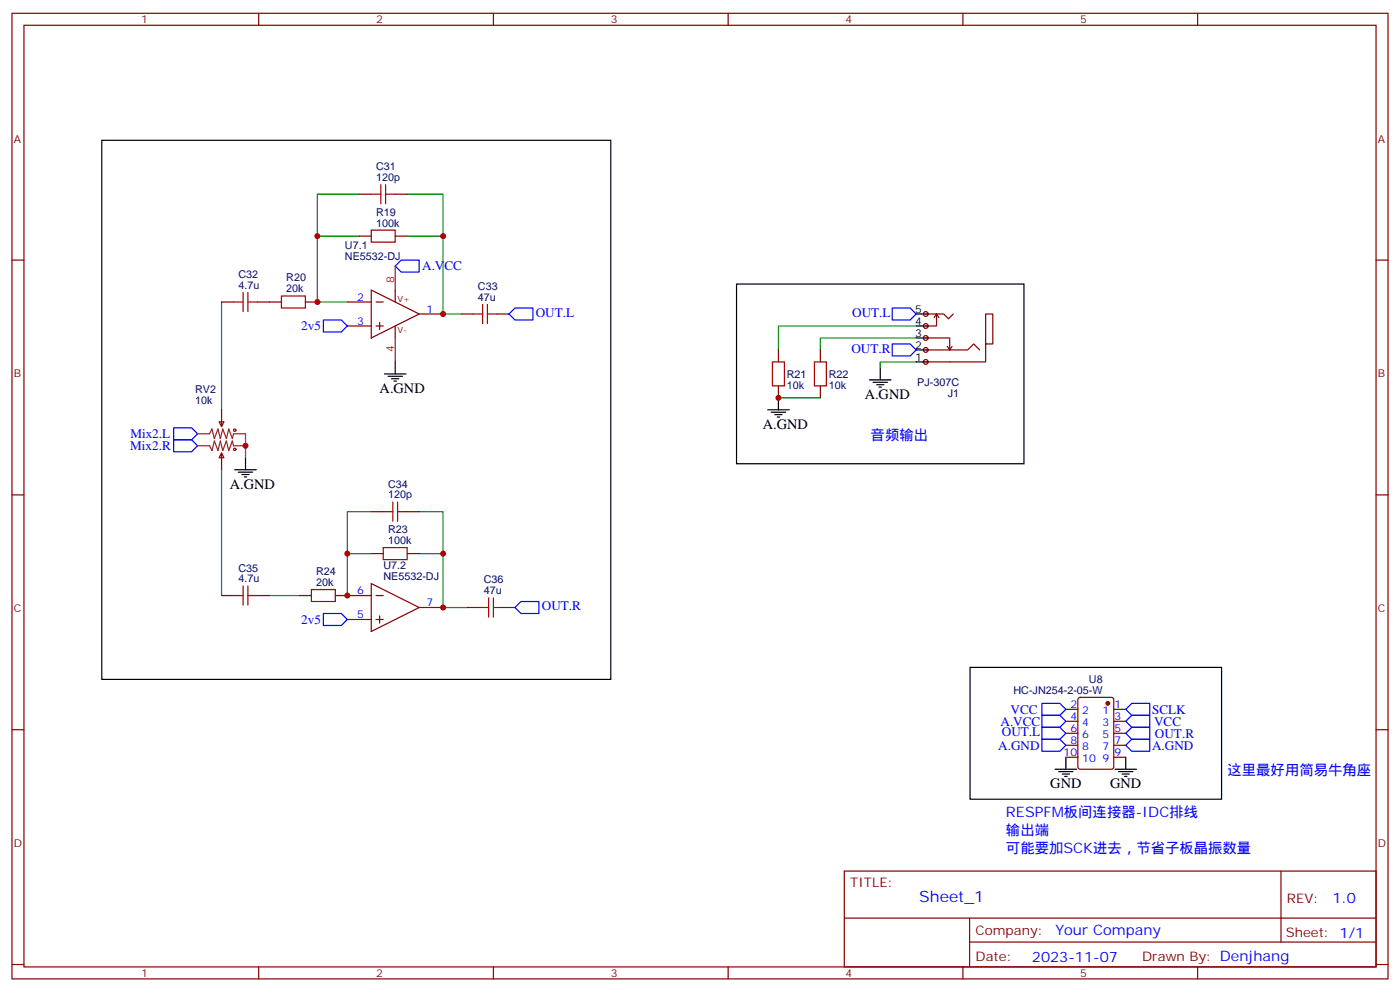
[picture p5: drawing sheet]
<svg xmlns="http://www.w3.org/2000/svg" width="412mm" height="292mm" viewBox="0 0 412 292" stroke-linecap="round" stroke-linejoin="round" font-family="sans-serif">
<g fill="none" stroke="#870000" stroke-width=".35">
<path d="M3.5 3.9h405.4v284.4h-405.4zM7.1 7.4h398.2v277.3h-398.2zM76.2 3.9v3.5M145.3 3.9v3.5M214.5 3.9v3.5M283.6 3.9v3.5M352.8 3.9v3.5M3.5 76.6h3.6M405.3 76.6h3.6M229.3 103v3.6M229.3 113.6v3.6M241.7 103v3.6"/>
<path d="M241.7 113.6v3.6M3.5 145.7h3.6M405.3 145.7h3.6M3.5 214.9h3.6M405.3 214.9h3.6M248.7 256.5h156.6v28.2h-156.6zM377.3 256.5v20.9M248.7 270.4h156.5M285.6 277.4h119.6M285.6 270.4v14.1M3.5 284h3.6M76.2 284.7v3.6"/>
<path d="M145.3 284.7v3.6M214.5 284.7v3.6M283.6 284.7v3.6M352.8 284.7v3.6M405.3 284h3.6"/>
</g>
<path d="M217 83.6h84.6v53h-84.6zM229.3 117.2v3.5M226.1 120.7h6.4M227.2 121.4h4.2M228.2 122.1h2.2M229 122.8h.7" fill="none" stroke="#000" stroke-width=".35"/>
<path d="M269.9 99.5h-28.2v3.5M269.9 96h-40.6v7" fill="none" stroke="#008700" stroke-width=".35"/>
<path d="M227.5 106.6h3.6v7h-3.6zM239.9 106.6h3.5v7h-3.5z" fill="none" stroke="#a10000" stroke-width=".35"/>
<g fill="#f0f0f0" stroke="#870000" stroke-width=".35">
<circle cx="272.7" cy="92.5" r=".71"/>
<circle cx="272.7" cy="96" r=".71"/>
<circle cx="272.7" cy="99.5" r=".71"/>
<circle cx="272.7" cy="103" r=".71"/>
<circle cx="272.7" cy="106.6" r=".71"/>
</g>
<g fill="none" stroke="#000" stroke-width=".35">
<path d="M30 41.3h149.9v158.8h-149.9zM269.9 99.5h3.5M269.9 96h3.5M269.9 92.5h3.5M113.2 110.1h6.4M114.3 110.8h4.2M115.4 111.5h2.1M116.1 112.2h.7M116.4 106.6v3.5M256.1 111.9h6.4M257.2 112.6h4.2M258.2 113.3h2.1"/>
<path d="M258.9 114h.7M259.3 108.3v3.6M269.9 106.6h3.5M269.9 103h3.5M69.1 138.3h6.4M70.2 139h4.2M71.3 139.7h2.1M72.3 134.8v3.5M72 140.4h.7M285.8 196.5h74v38.8h-74zM310.8 226.5h6.3M311.9 227.2h4.2"/>
<path d="M312.9 227.9h2.1M313.6 228.6h.7M314 223v3.5M328.4 226.5h6.4M329.5 227.2h4.2M330.6 227.9h2.1M331.3 228.6h.7M331.6 223v3.5"/>
</g>
<g fill="none" stroke="#870000" stroke-width=".35">
<path d="M105.8 57.2h3.6M116.4 57.2h3.5M105.8 69.5h3.6M116.4 69.5h3.5M65.3 88.9h3.5M75.8 88.9h7.1M90 88.9h3.5M102.3 88.9h7.1M102.3 96h7.1M109.4 85.4l14.1 7.1-14.1 7zM110.8 88.9h2.1M110.8 96h2.1"/>
<path d="M111.8 94.9v2.1M116.4 85.4v3.5M116.4 96v3.5M123.5 92.5h7M135.8 92.5h3.5M146.4 92.5h3.5M272.7 99.5h7.1v3.5M272.7 92.5h5.3l1.4 1.4 1.4-1.4M275.9 92.5v3.5h-3.2M275.9 92.5l.7 1M275.9 92.5l-.7 1M272.7 103h12.3l1.8-1.7 1.8 1.7"/>
<path d="M279 102l.8 1M280.5 102l-.7 1M290.3 101.3v-8.8h2.2v8.8h-2.2v5.3h-17.6M64.6 124.2h1.4l-.7 1.4zM65.3 133.4l.7 1.4h-1.4zM65.3 120.7v4.9M65.3 133.4v4.9M109.4 150.7h3.5M119.9 150.7h3.6M65.3 175.4h3.5M75.8 175.4h3.6M88.2 175.4h3.5"/>
<path d="M98.8 175.4h10.6M109.4 171.8l14.1 7.1-14.1 7zM109.4 163h3.5M110.8 175.4h2.1M119.9 163h3.6M123.5 178.9h7M137.6 178.9h3.5M148.2 178.9h3.5M102.3 182.4h7.1M110.8 182.4h2.1M111.8 181.4v2.1M314 208.9h3.5"/>
<path d="M314 212.4h3.5M314 219.5h3.5M314 215.9h3.5M317.7 205.6l.5-.2h9.2l.6 .4 .1 20-.5 .7h-9.4l-.6-.4-.1-20zM328.1 208.9h3.5M328.1 212.4h3.5M328.1 219.5h3.5M328.1 215.9h3.5M314 223h3.5M328.1 223h3.5"/>
</g>
<g fill="none" stroke="#00f" stroke-width=".35">
<path d="M116.4 78.4l1.8-1.8h5.3v3.5h-5.3zM95.2 94.2h5.3l1.8 1.8-1.8 1.8h-5.3zM149.9 92.5l1.8-1.8h5.3v3.5h-5.3zM262.8 90.7h5.3l1.8 1.8-1.8 1.7h-5.3zM262.8 101.3h5.3l1.8 1.7-1.8 1.8h-5.3zM51.2 129.5h5.2l1.8 1.8-1.8 1.7h-5.2zM51.2 126h5.2l1.8 1.7-1.8 1.8h-5.2zM151.7 178.9l1.8-1.8h5.2v3.6h-5.2zM95.2 180.7h5.3l1.8 1.7-1.8 1.8h-5.3zM306.9 214.2h5.3l1.8 1.7-1.8 1.8h-5.3zM306.9 210.6h5.3l1.8 1.8-1.8 1.8h-5.3zM306.9 207.1h5.3l1.8 1.8-1.8 1.7h-5.3z"/>
<path d="M306.9 217.7h5.3l1.8 1.8-1.8 1.7h-5.3zM331.6 215.9l1.8-1.7h5.3v3.5h-5.3zM333.4 210.6h5.3v3.6h-5.3l-1.8-1.8zM333.4 207.1h5.3v3.5h-5.3l-1.8-1.7zM333.4 217.7h5.3v3.5h-5.3l-1.8-1.7z"/>
</g>
<g fill="none" stroke="#008700" stroke-width=".35">
<path d="M105.8 57.2h-12.3v12.3M119.9 57.2h10.6v12.3M105.8 69.5h-12.3v19.4h8.8M119.9 69.5h10.6v23h5.3M65.3 88.9v31.8M229.3 117.2h12.4M269.9 106.6h-10.6v1.7M65.3 138.3v37.1M72.3 127.7v7.1M109.4 150.7h-7.1v24.7M123.5 150.7h7v12.3M79.4 175.4h8.8"/>
<path d="M102.3 163h7.1M123.5 163h7v15.9h7.1"/>
</g>
<g fill="none" stroke="#a10000" stroke-width=".35">
<path d="M109.4 57.2h2.8M112.2 54.4v5.6M113.6 57.2h2.8M113.6 54.4v5.6M109.4 67.8h7v3.5h-7zM68.8 88.9h2.8M71.6 86.1v5.7M73 88.9h2.8M73 86.1v5.7M82.9 87.2h7.1v3.5h-7.1zM139.3 92.5h2.9M142.2 89.6v5.7"/>
<path d="M143.6 92.5h2.8M143.6 89.6v5.7M112.9 150.7h2.8M115.7 147.8v5.7M117.1 150.7h2.8M117.1 147.8v5.7M68.8 175.4h2.8M71.6 172.5v5.7M73 172.5v5.7M73 175.4h2.8M91.7 173.6h7.1v3.5h-7.1zM112.9 161.3h7v3.5h-7z"/>
<path d="M141.1 178.9h2.8M143.9 176.1v5.6M145.3 178.9h2.9M145.3 176.1v5.6"/>
<circle cx="69.1" cy="132.3" r=".35"/>
<circle cx="69.1" cy="126.7" r=".35"/>
</g>
<path d="M116.4 78.4v7M116.4 99.5v7.1" fill="none" stroke="#f00" stroke-width=".35"/>
<path d="M58.2 127.7h3.5l.7-1.4 .7 2.9 1.1-2.9 .7 2.9 .7-2.9 1.1 2.9 .7-2.9 1 2.9 .4-1.5h3.5M58.2 131.3h3.5l.7 1.4 .7-2.8 1.1 2.8 .7-2.8 .7 2.8 1.1-2.8 .7 2.8 1-2.8 .4 1.4h3.5" fill="none" stroke="#8c2424" stroke-width=".35"/>
<circle cx="326.3" cy="207.1" r=".53" fill="#870000" stroke="#870000" stroke-width=".35"/>
<g fill="#c00">
<circle cx="229.3" cy="117.2" r=".88"/>
<circle cx="93.5" cy="88.9" r=".88"/>
<circle cx="102.3" cy="163" r=".88"/>
<circle cx="130.5" cy="163" r=".88"/>
<circle cx="130.5" cy="178.9" r=".88"/>
<circle cx="102.3" cy="175.4" r=".88"/>
<circle cx="130.5" cy="69.5" r=".88"/>
<circle cx="93.5" cy="69.5" r=".88"/>
<circle cx="130.5" cy="92.5" r=".88"/>
<circle cx="72.3" cy="131.3" r=".88"/>
</g>
<text font-size="4.6" fill="#00f" x="270.8" y="265.5">Sheet_1</text>
<g font-size="4.2">
<text x="111.8" y="115.7">A.GND</text>
<text x="254.7" y="117.5">A.GND</text>
<text x="224.7" y="126.3">A.GND</text>
<text x="67.7" y="144">A.GND</text>
<text x="309.4" y="232.2">GND</text>
<text x="327" y="232.2">GND</text>
</g>
<g font-size="4.2" fill="#00f">
<text x="256.5" y="129.5">音频输出</text>
<text x="361.6" y="228.3">这里最好用简易牛角座</text>
<text x="296.3" y="245.9">输出端</text>
<text x="296.3" y="240.6">RESPFM板间连接器-IDC排线</text>
<text x="296.3" y="251.2">可能要加SCK进去，节省子板晶振数量</text>
<text x="392.5" y="265.8">1.0</text>
<text x="310.9" y="275.3">Your Company</text>
<text x="304" y="283.1">2023-11-07</text>
</g>
<g font-size="3.9" fill="#00f">
<text x="124.4" y="79.6">A.VCC</text>
<text x="157.8" y="93.3">OUT.L</text>
<text x="251" y="93.3">OUT.L</text>
<text x="88.7" y="97.3">2v5</text>
<text x="250.8" y="103.8">OUT.R</text>
<text x="38.4" y="129">Mix2.L</text>
<text x="38.4" y="132.5">Mix2.R</text>
<text x="159.6" y="179.7">OUT.R</text>
<text x="88.7" y="183.7">2v5</text>
<text x="294.7" y="213.7">A.VCC</text>
<text x="297.7" y="210.1">VCC</text>
<text x="339.4" y="210.1">SCLK</text>
<text x="340" y="213.7">VCC</text>
<text x="294.1" y="220.7">A.GND</text>
<text x="295.1" y="216.8">OUT.L</text>
<text x="339.4" y="220.7">A.GND</text>
<text x="340.2" y="217.2">OUT.R</text>
</g>
<g font-size="3.9" fill="#800">
<text x="250.5" y="261.1">TITLE:</text>
<text x="379.1" y="265.8">REV:</text>
<text x="287.4" y="275.3">Company:</text>
<text x="378.7" y="275.9">Sheet: 1/1</text>
<text x="287.4" y="283">Date:</text>
<text x="336.4" y="283.1">Drawn By: Denjhang</text>
</g>
<g font-size="3.2" fill="#800">
<text x="41.6" y="6.9">1</text>
<text x="110.8" y="6.9">2</text>
<text x="179.9" y="6.9">3</text>
<text x="249.1" y="6.9">4</text>
<text x="318.2" y="6.9">5</text>
<text x="4.1" y="42">A</text>
<text x="405.9" y="42">A</text>
<text x="4.1" y="111.2">B</text>
<text x="405.9" y="111.2">B</text>
<text x="4.1" y="180.3">C</text>
<text x="405.9" y="180.3">C</text>
<text x="4.1" y="249.4">D</text>
<text x="405.9" y="249.4">D</text>
<text x="41.6" y="287.7">1</text>
<text x="110.8" y="287.7">2</text>
<text x="179.9" y="287.7">3</text>
<text x="249.1" y="287.7">4</text>
<text x="318.2" y="287.7">5</text>
</g>
<g font-size="3.2" fill="#000080">
<text x="110.8" y="53.3">120p</text>
<text x="110.8" y="50.1">C31</text>
<text x="110.8" y="63.5">R19</text>
<text x="110.8" y="66.7">100k</text>
<text x="101.6" y="76.6">NE5532-DJ</text>
<text x="101.6" y="73.4">U7.1</text>
<text x="70.2" y="81.9">C32</text>
<text x="84.3" y="82.9">R20</text>
<text x="70.2" y="85.1">4.7u</text>
<text x="84.3" y="86.1">20k</text>
<text x="140.8" y="88.6">47u</text>
<text x="140.8" y="85.4">C33</text>
<text x="231.8" y="111.3">R21</text>
<text x="244.1" y="111.3">R22</text>
<text x="270.2" y="113.8">PJ-307C</text>
<text x="57.5" y="118.9">10k</text>
<text x="57.5" y="115.7">RV2</text>
<text x="231.8" y="114.5">10k</text>
<text x="244.1" y="114.5">10k</text>
<text x="279.2" y="117">J1</text>
<text x="114.3" y="143.6">C34</text>
<text x="114.3" y="146.8">120p</text>
<text x="114.3" y="160.2">100k</text>
<text x="114.3" y="157">R23</text>
<text x="112.9" y="167.5">U7.2</text>
<text x="70.2" y="171.5">4.7u</text>
<text x="70.2" y="168.4">C35</text>
<text x="93.1" y="172.5">20k</text>
<text x="93.1" y="169.3">R24</text>
<text x="112.9" y="170.7">NE5532-DJ</text>
<text x="142.5" y="171.8">C36</text>
<text x="142.5" y="175">47u</text>
<text x="320.8" y="201.2">U8</text>
<text x="298.5" y="204.2">HC-JN254-2-05-W</text>
</g>
<g font-size="3.2" fill="#f00">
<text x="116.1" y="83.3" transform="rotate(-90 116.1 83.3)">8</text>
<text x="116.1" y="103.7" transform="rotate(-90 116.1 103.7)">4</text>
</g>
<g font-size="3.2" fill="#00f">
<text x="105.2" y="88.6">2</text>
<text x="105.2" y="95.6">3</text>
<text x="125.6" y="92.1">1</text>
<text x="105.2" y="175">6</text>
<text x="125.6" y="178.5">7</text>
<text x="105.2" y="182.1">5</text>
<text x="315.3" y="208.5">2</text>
<text x="328.3" y="208.5">1</text>
<text x="315.3" y="215.6">6</text>
<text x="315.3" y="212.1">4</text>
<text x="318.8" y="213.8">4</text>
<text x="318.8" y="210.3">2</text>
<text x="324.8" y="210.3">1</text>
<text x="324.8" y="213.8">3</text>
<text x="328.3" y="212.1">3</text>
<text x="328.3" y="215.6">5</text>
<text x="315.3" y="219.1">8</text>
<text x="318.8" y="220.9">8</text>
<text x="318.8" y="217.3">6</text>
<text x="324.8" y="217.3">5</text>
<text x="324.8" y="220.9">7</text>
<text x="328.3" y="219.1">7</text>
<text x="313.3" y="222.6">10</text>
<text x="318.8" y="224.4">10</text>
<text x="324.8" y="224.4">9</text>
<text x="328.3" y="222.6">9</text>
</g>
<g font-size="3.2">
<text x="269.6" y="95.6">4</text>
<text x="269.6" y="92.1">5</text>
<text x="269.6" y="99.2">3</text>
<text x="269.6" y="106.2">1</text>
<text x="269.6" y="102.7">2</text>
</g>
<g font-size="2.5" fill="#800">
<text x="117.1" y="88.9">V+</text>
<text x="117.1" y="98.1">V-</text>
</g>
</svg>
